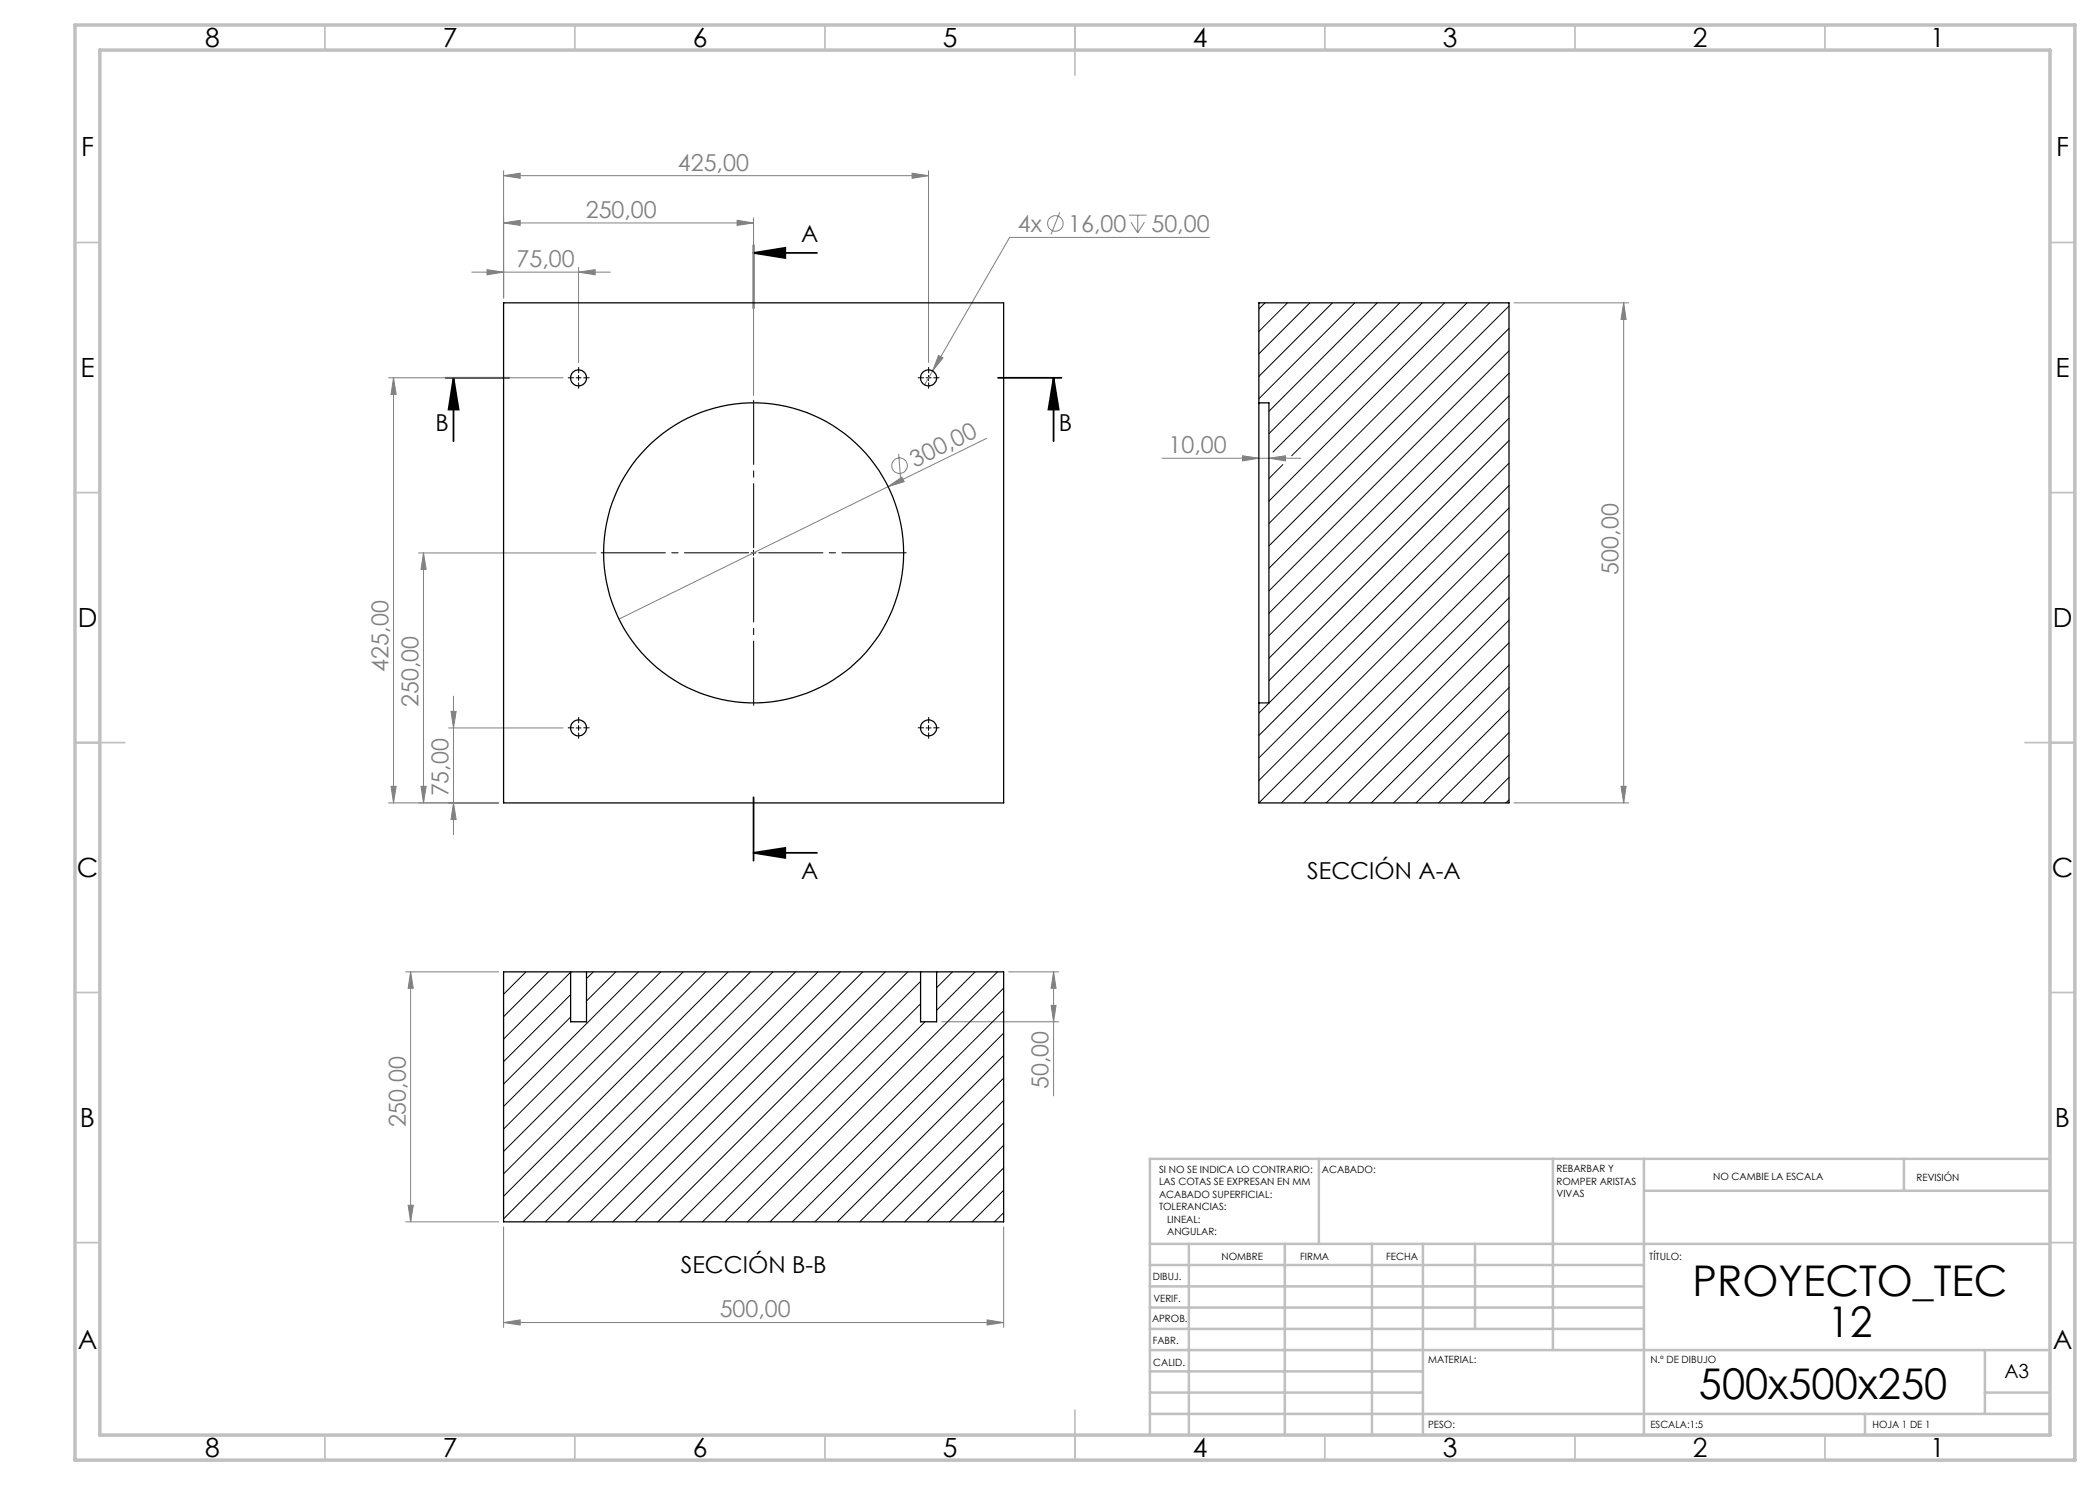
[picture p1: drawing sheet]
<svg xmlns="http://www.w3.org/2000/svg" width="420mm" height="297mm" viewBox="0 0 420 297" stroke-linecap="round" stroke-linejoin="round" font-family="sans-serif">
<g fill="none" stroke="#808080" stroke-width=".2">
<path d="M100.7 35.1l3.3-.5v1.1zM100.7 34.1v25.5M100.7 35.1h85M182.4 34.6l3.3 .5-3.3 .6zM185.7 34.1v38.4M94.4 54.4h27.7M97.4 53.9l3.3 .5-3.3 .6zM100.7 44.6l3.3-.5v1zM100.7 44.6h50M115.7 54.4l3.3-.5v1.1zM115.7 53.4v19.1M147.4 44.1l3.3 .5-3.3 .5z"/>
<path d="M150.7 43.6v35.5M211.9 42.5l-1.7 4.4M225.8 43h3.5M226.2 44.4l1.3 2.2M227.5 43v3.6M228.9 44.4l-1.4 2.2M241.9 47.5h-40l-15.4 26.7M77.7 75.6h34.9M78.7 75.6l.5 3.3h-1zM78.7 75.6v85M186.5 74.2l-1.6 2.8M187.7 71.1l.9 .5-2.1 2.6z"/>
<path d="M302.8 60.6h22.9M324.7 60.6v100M324.7 60.6l.5 3.3h-1zM177.6 97.3l2.8-1.9 .4 .9zM179.7 90.8l.4 4.7M197.3 87.7l-73.5 36.1M232.4 91.6h27.7M248.5 91.2l3.3 .4-3.3 .6zM253.8 91.6l3.3-.4v1zM83.7 110.6h35.5M84.7 110.6l.5 3.3h-1zM84.7 110.6v50"/>
<path d="M90.7 139.2v27.7M78.2 157.3h1l-.5 3.3zM84.2 157.3h1l-.5 3.3zM89.7 145.6h22.9M90.2 142.3h1l-.5 3.3zM324.2 157.3h1l-.5 3.3zM77.7 160.6h22M90.7 160.6l.5 3.3h-1zM302.8 160.6h22.9M81.1 194.4h18.6M82.1 194.4l.6 3.3h-1.1zM82.1 194.4v50"/>
<path d="M201.7 194.4h10M210.7 194.4l.5 3.3h-1zM210.7 194.4v24.8M188.3 204.4h23.4M210.2 201.1h1l-.5 3.3zM81.1 244.4h18.6M81.6 241h1.1l-.6 3.4zM100.7 245.4v20.1M200.7 245.4v20.1M100.7 264.5l3.3-.5v1zM100.7 264.5h100M197.4 264l3.3 .5-3.3 .5z"/>
<circle cx="211.1" cy="44.7" r="1.55"/>
<circle cx="179.9" cy="93.1" r="1.56"/>
</g>
<path d="M150.7 50.6l6.4-1v2zM150.7 50.6h12.7M150.7 49v12.7M89.1 75.6h12.7M90.7 75.6v12.7M90.7 75.6l1 6.3h-2zM199.6 75.6h12.7M210.7 75.6v12.7M210.7 75.6l1 6.3h-2zM150.7 159.5v12.7M150.7 170.6l6.4-1v2zM150.7 170.6h12.7" fill="none" stroke="#000" stroke-width=".35"/>
<path d="M149.7 110.6h-29.5M150.7 109.6v-29.5M150.7 111.6v29.5M151.7 110.6h29.5" fill="none" stroke="#000" stroke-width=".2" stroke-dasharray="15.2 1.3 1.3 1.3" stroke-dashoffset="2.4"/>
<g fill="none" stroke="#000" stroke-width=".2" stroke-dasharray="15.2 1.3 1.3 1.3">
<path d="M114.7 75.6h-1.1M115.7 74.6v-1.1M115.7 76.6v1.1M116.7 75.6h1.1M184.7 75.6h-1.1M185.7 74.6v-1.1M185.7 76.6v1.1M186.7 75.6h1.1M114.7 145.6h-1.1M115.7 144.6v-1.1M115.7 146.6v1.1M116.7 145.6h1.1"/>
<path d="M184.7 145.6h-1.1M185.7 144.6v-1.1M185.7 146.6v1.1M186.7 145.6h1.1"/>
</g>
<path d="M115.2 75.6h1M115.7 75.1v1M185.2 75.6h1M185.7 75.1v1M150.2 110.6h1M150.7 110.1v1M115.2 145.6h1M115.7 145.1v1M185.2 145.6h1M185.7 145.1v1" fill="none" stroke="#000" stroke-width=".2"/>
<g fill="none" stroke="#c0c0c0" stroke-width=".35">
<path d="M65 5v5M115 5v5M165 5v5M215 5v10M265 5v5M315 5v5M365 5v5M15 48.5h5M410 48.5h5M15 98.5h5M410 98.5h5M15 148.5h10"/>
<path d="M405 148.5h10M15 198.5h5M410 198.5h5M15 248.5h5M410 248.5h5M65 287v5M115 287v5M165 287v5M215 282v10M265 287v5M315 287v5M365 287v5"/>
</g>
<g fill="none" stroke="#c0c0c0" stroke-width=".5">
<path d="M263.8 231.8v17M310.6 231.8v38.2M328.8 231.8v55.2M328.8 238.2h81.2M380.8 231.8v6.4M410 231.8h-180v55.2M230 248.8h180M230 257.3h98.8M230 253h98.8M237.8 248.8v38.2M257 248.8v38.2M274.4 248.8v38.2"/>
<path d="M284.6 248.8v38.2M295 248.8v17M230 265.8h98.8M230 261.5h98.8M230 278.5h54.6M230 274.3h54.6M230 270h180M397 278.5h13M397 270v12.8M230 282.8h180M373 282.8v4.2"/>
</g>
<path d="M15 5h400v287h-400zM20 10h390v277h-390z" fill="none" stroke="#c0c0c0" stroke-width=".7"/>
<path d="M150.7 50.6l6.4-1v2zM150.7 170.6l6.4-1v2zM210.7 75.6l1 6.3h-2zM90.7 75.6l1 6.3h-2z" fill="#000"/>
<g fill="#808080">
<path d="M177.6 97.3l2.8-1.9 .4 .9z"/>
<path d="M182.4 34.6l3.3 .5-3.3 .6zM100.7 35.1l3.3-.5v1.1zM147.4 44.1l3.3 .5-3.3 .5zM100.7 44.6l3.3-.5v1zM253.8 91.6l3.3-.4v1zM248.5 91.2l3.3 .4-3.3 .6z"/>
<path d="M97.4 53.9l3.3 .5-3.3 .6zM115.7 54.4l3.3-.5v1.1zM187.7 71.1l-1.2 3.1 2.1-2.6z"/>
<path d="M197.4 264l3.3 .5-3.3 .5zM100.7 264.5l3.3-.5v1z"/>
<path d="M90.7 160.6l.5 3.3h-1zM90.2 142.3h1l-.5 3.3zM84.2 157.3h1l-.5 3.3zM84.7 110.6l.5 3.3h-1zM81.6 241h1.1l-.6 3.4zM82.1 194.4l.6 3.3h-1.1z"/>
<path d="M78.7 75.6l.5 3.3h-1zM78.2 157.3h1l-.5 3.3zM324.7 60.6l.5 3.3h-1zM324.2 157.3h1l-.5 3.3zM210.7 194.4l.5 3.3h-1zM210.2 201.1h1l-.5 3.3z"/>
</g>
<g fill="none" stroke="#000" stroke-width=".25">
<path d="M100.7 60.6h100v100h-100zM251.8 80.6v60M251.8 80.6v-20h50v100h-50v-20M251.8 80.6h2v60h-2M114.1 194.4h3.2M114.1 194.4h-13.4v50h100v-50h-13.4M114.1 194.4v10h3.2v-10M117.3 194.4h66.8M184.1 194.4h3.2M184.1 194.4v10h3.2v-10"/>
<circle cx="115.7" cy="75.6" r="1.6"/>
<circle cx="185.7" cy="75.6" r="1.6"/>
<circle cx="150.7" cy="110.6" r="30"/>
<circle cx="115.7" cy="145.6" r="1.59"/>
<circle cx="185.7" cy="145.6" r="1.59"/>
</g>
<g fill="none" stroke="#000" stroke-width=".2">
<path d="M253 60.6l-1.2 1.2M257.5 60.6l-5.7 5.7M262 60.6l-10.2 10.2M266.5 60.6l-14.7 14.7M271 60.6l-19.2 19.2M275.4 60.6l-21.6 21.7M280 60.6l-26.2 26.1M284.4 60.6l-29.8 29.8M288.9 60.6l-30.6 30.6M293.4 60.6l-39.6 39.6M297.9 60.6l-44.1 44.1M301.8 61.2l-48 48"/>
<path d="M301.8 65.7l-48 48M301.8 70.2l-48 48M301.8 74.6l-48 48.1M301.8 79.2l-48 47.9M256.6 92.9l-2.8 2.8M301.8 83.6l-48 48.1M301.8 88.1l-48 48M301.8 92.6l-50 50M301.8 97.1l-50 50M301.8 101.6l-50 50M301.8 106.1l-50 50M301.8 110.6l-50 50"/>
<path d="M301.8 115.1l-45.5 45.5M301.8 119.6l-41 41M301.8 124l-36.5 36.6M301.8 128.5l-32.1 32.1M301.8 133l-27.6 27.6M301.8 137.5l-23.1 23.1M301.8 142l-18.6 18.6M301.8 146.5l-14.1 14.1M301.8 151l-9.6 9.6M301.8 155.5l-5.1 5.1M301.8 160l-.6 .6M105.2 194.4l-4.5 4.5"/>
<path d="M109.7 194.4l-9 8.9M114.1 194.4l-13.4 13.4M114.1 198.9l-13.4 13.4M118.7 194.4l-1.4 1.3M123.2 194.4l-5.9 5.8M127.7 194.4l-27 26.9M132.2 194.4l-31.5 31.4M136.6 194.4l-35.9 35.9M141.1 194.4l-40.4 40.4M145.6 194.4l-44.9 44.9M150.1 194.4l-49.4 49.4M154.6 194.4l-50 50"/>
<path d="M159.1 194.4l-50 50M163.6 194.4l-50 50M168.1 194.4l-50 50M172.5 194.4l-49.9 50M177.1 194.4l-50.1 50M181.5 194.4l-49.9 50M184.1 196.3l-48.1 48.1M190.5 194.4l-3.2 3.2M195 194.4l-7.7 7.7M199.5 194.4l-50 50M200.7 197.6l-46.7 46.8M114.1 203.4l-13.4 13.4"/>
<path d="M184.1 200.8l-43.6 43.6M185 204.4l-40 40M200.7 202.1l-42.2 42.3M200.7 206.6l-37.7 37.8M200.7 211.1l-33.2 33.3M200.7 215.6l-28.8 28.8M200.7 220.1l-24.3 24.3M200.7 224.6l-19.8 19.8M200.7 229.1l-15.3 15.3M200.7 233.6l-10.8 10.8M200.7 238.1l-6.3 6.3M200.7 242.5l-1.8 1.9"/>
</g>
<g font-size="8.5">
<text x="338.5" y="259.3">PROYECTO_TEC</text>
<text x="365.5" y="267.4">12</text>
<text x="339.8" y="279.7">500x500x250</text>
</g>
<g font-size="5.3">
<text x="41" y="9.5">8</text>
<text x="88.5" y="9.5">7</text>
<text x="138.5" y="9.5">6</text>
<text x="188.5" y="9.5">5</text>
<text x="238.5" y="9.5">4</text>
<text x="288.5" y="9.5">3</text>
<text x="338.5" y="9.5">2</text>
<text x="386" y="9.5">1</text>
<text x="16.2" y="31.3">F</text>
<text x="411.2" y="31.3">F</text>
<text x="16.1" y="75.5">E</text>
<text x="411.1" y="75.5">E</text>
<text x="15.5" y="125.5">D</text>
<text x="410.5" y="125.5">D</text>
<text x="15.4" y="175.5">C</text>
<text x="410.4" y="175.5">C</text>
<text x="16" y="225.5">B</text>
<text x="411" y="225.5">B</text>
<text x="15.5" y="269.8">A</text>
<text x="410.5" y="269.8">A</text>
<text x="41" y="291.5">8</text>
<text x="88.5" y="291.5">7</text>
<text x="138.5" y="291.5">6</text>
<text x="188.5" y="291.5">5</text>
<text x="238.5" y="291.5">4</text>
<text x="288.5" y="291.5">3</text>
<text x="338.5" y="291.5">2</text>
<text x="386" y="291.5">1</text>
</g>
<g font-size="4.7" fill="#808080">
<text x="135.6" y="34.1">425,00</text>
<text x="117.1" y="43.5">250,00</text>
<text x="203.6" y="46.4">4x</text>
<text x="213.7" y="46.4">16,00</text>
<text x="230.3" y="46.4">50,00</text>
<text x="103.3" y="53.4">75,00</text>
<text x="183" y="93.5" transform="rotate(-26 183 93.5)">300,00</text>
<text x="233.7" y="90.6">10,00</text>
<text x="323.7" y="114.9" transform="rotate(-90 323.7 114.9)">500,00</text>
<text x="77.7" y="134.3" transform="rotate(-90 77.7 134.3)">425,00</text>
<text x="83.7" y="141.4" transform="rotate(-90 83.7 141.4)">250,00</text>
<text x="89.7" y="159.3" transform="rotate(-90 89.7 159.3)">75,00</text>
<text x="209.7" y="217.9" transform="rotate(-90 209.7 217.9)">50,00</text>
<text x="81.1" y="225.5" transform="rotate(-90 81.1 225.5)">250,00</text>
<text x="143.9" y="263.5">500,00</text>
</g>
<g font-size="4.7">
<text x="160.2" y="48.5">A</text>
<text x="87.1" y="86.2">B</text>
<text x="211.8" y="86.2">B</text>
<text x="160.2" y="175.9">A</text>
<text x="261.4" y="175.8">SECCIÓN A-A</text>
<text x="136.1" y="254.6">SECCIÓN B-B</text>
</g>
<text font-size="3.9" x="400.9" y="275.5">A3</text>
<g font-size="2">
<text x="231.8" y="234.6">SI NO SE INDICA LO CONTRARIO:</text>
<text x="231.8" y="237.1">LAS COTAS SE EXPRESAN EN MM</text>
<text x="231.8" y="239.6">ACABADO SUPERFICIAL:</text>
<text x="264.4" y="234.6">ACABADO:</text>
<text x="311.3" y="234.5">REBARBAR Y</text>
<text x="311.3" y="237">ROMPER ARISTAS</text>
<text x="311.3" y="239.5">VIVAS</text>
<text x="342.6" y="236">NO CAMBIE LA ESCALA</text>
<text x="383.3" y="236.2">REVISIÓN</text>
<text x="231.8" y="242.1">TOLERANCIAS:</text>
<text x="233.4" y="244.6">LINEAL:</text>
<text x="233.4" y="247.1">ANGULAR:</text>
<text x="244.3" y="252">NOMBRE</text>
<text x="260" y="251.9">FIRMA</text>
<text x="277.2" y="251.9">FECHA</text>
<text x="329.9" y="251.9">TÍTULO:</text>
<text x="230.6" y="256.1">DIBUJ.</text>
<text x="230.7" y="260.3">VERIF.</text>
<text x="230.4" y="264.4">APROB.</text>
<text x="230.5" y="268.8">FABR.</text>
<text x="230.7" y="273.1">CALID.</text>
<text x="285.6" y="272.5">MATERIAL:</text>
<text x="330.1" y="272.5">N.º DE DIBUJO</text>
<text x="285.6" y="285.5">PESO:</text>
<text x="330.1" y="285.6">ESCALA:1:5</text>
<text x="374.5" y="285.6">HOJA 1 DE 1</text>
</g>
</svg>
